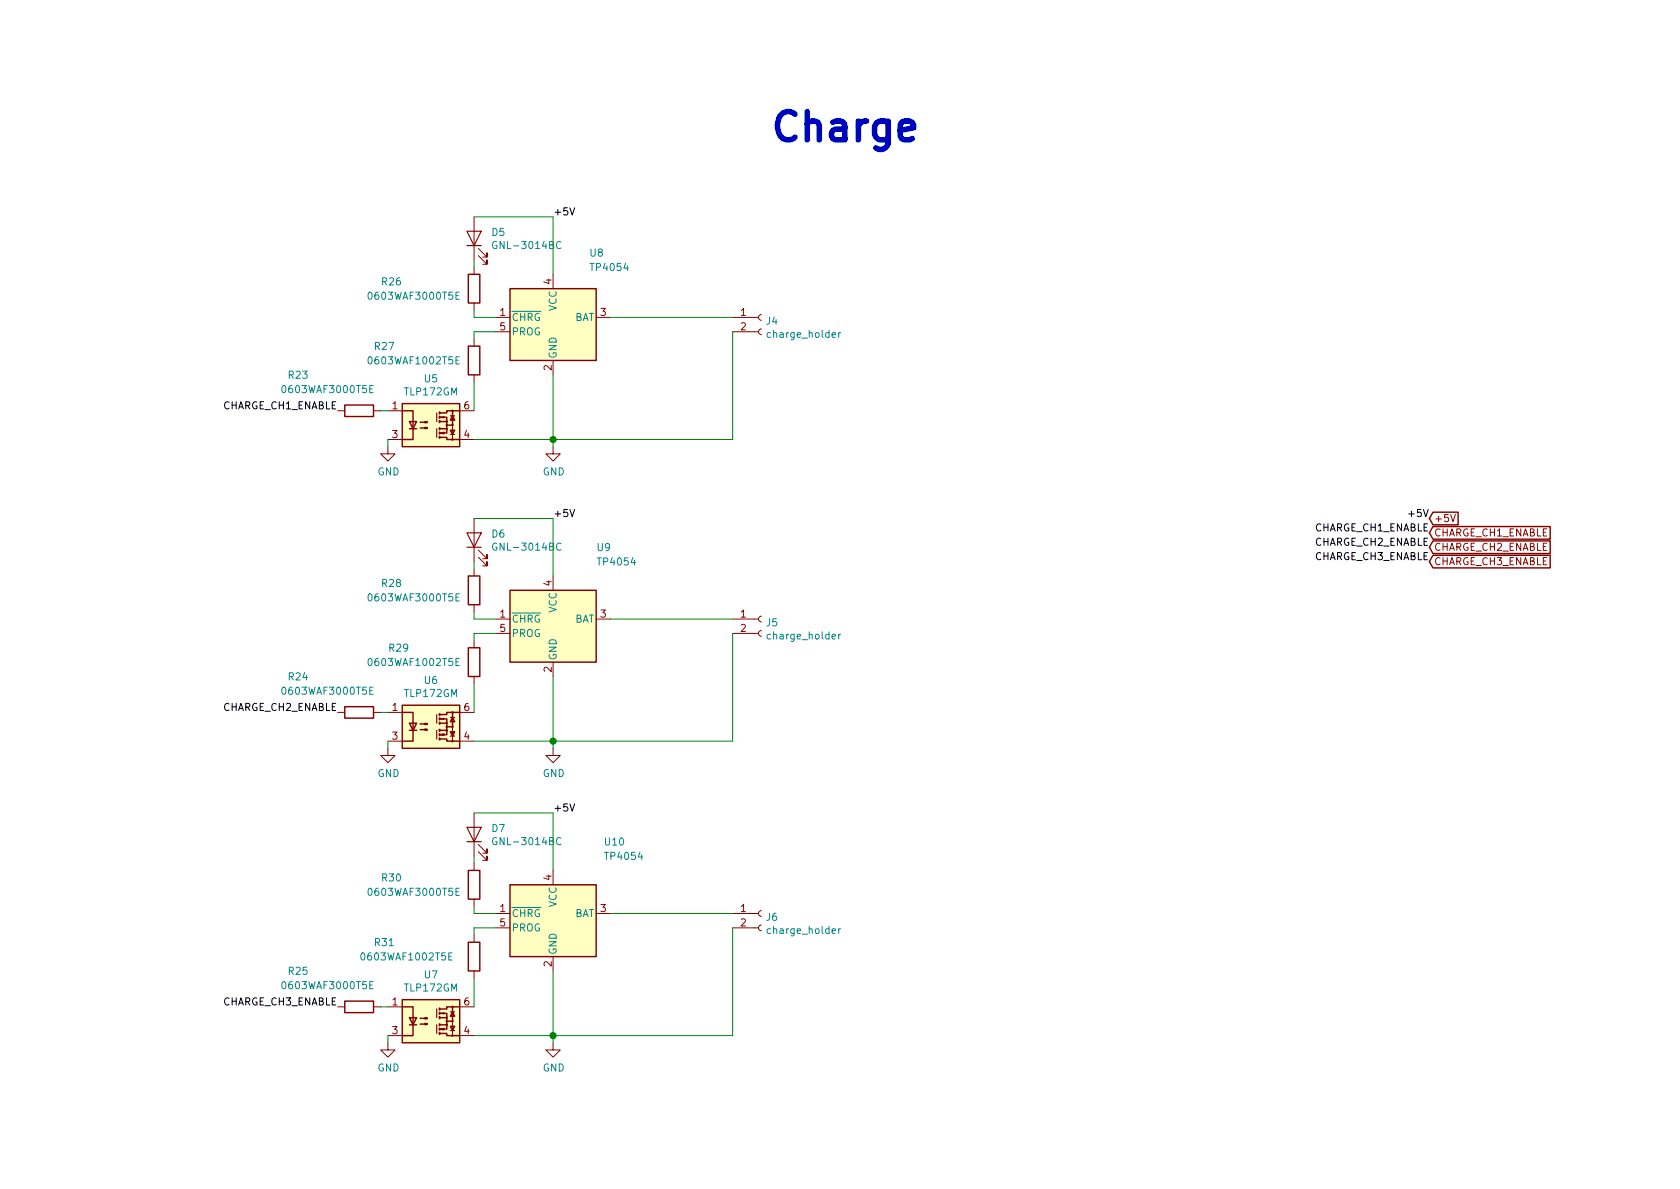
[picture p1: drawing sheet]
EESchema Schematic File Version 4
LIBS:charge_block-cache
EELAYER 30 0
EELAYER END
$Descr A4 11693 8268
encoding utf-8
Sheet 4 5
Title ""
Date ""
Rev ""
Comp ""
Comment1 ""
Comment2 ""
Comment3 ""
Comment4 ""
$EndDescr
$Comp
L Relay_SolidState:TLP175A U5
U 1 1
P 3000 2950
F 0 "U5" H 3000 3275 50  0000 C CNN
F 1 "TLP172GM" H 3000 3184 50  0000 C CNN
F 2 "Package_SO:MFSOP6-4_4.4x3.6mm_P1.27mm" H 3000 2650 50  0001 C CIN
F 3 "" H 2950 2950 50  0001 L CNN
F 4 "C261926" H 3000 2950 50  0001 C CNN "LCSC"
	1    3000 2950
	1    0    0    -1  
$EndComp
$Comp
L Battery_Management:LTC4054ES5-4.2 U8
U 1 1
P 3850 2200
F 0 "U8" H 4100 2650 50  0000 L CNN
F 1 "TP4054" H 4100 2550 50  0000 L CNN
F 2 "Package_TO_SOT_SMD:TSOT-23-5" H 3850 1700 50  0001 C CNN
F 3 "https://www.analog.com/media/en/technical-documentation/data-sheets/405442xf.pdf" H 3850 2100 50  0001 C CNN
F 4 "C32574" H 3850 2200 50  0001 C CNN "LCSC"
	1    3850 2200
	1    0    0    -1  
$EndComp
$Comp
L Device:LED D5
U 1 1
P 3300 1650
F 0 "D5" V 3339 1533 50  0000 R CNN
F 1 "GNL-3014BC" V 3248 1533 50  0000 R CNN
F 2 "LED_THT:LED_D3.0mm" H 3300 1650 50  0001 C CNN
F 3 "~" H 3300 1650 50  0001 C CNN
	1    3300 1650
	0    -1   -1   0   
$EndComp
$Comp
L Device:R R26
U 1 1
P 3300 2000
F 0 "R26" H 2650 2050 50  0000 L CNN
F 1 "0603WAF3000T5E" H 2550 1950 50  0000 L CNN
F 2 "Resistor_SMD:R_0603_1608Metric" V 3230 2000 50  0001 C CNN
F 3 "~" H 3300 2000 50  0001 C CNN
F 4 "C23025" H 3300 2000 50  0001 C CNN "LCSC"
	1    3300 2000
	1    0    0    -1  
$EndComp
$Comp
L Device:R R27
U 1 1
P 3300 2500
F 0 "R27" H 2600 2600 50  0000 L CNN
F 1 "0603WAF1002T5E" H 2550 2500 50  0000 L CNN
F 2 "Resistor_SMD:R_0603_1608Metric" V 3230 2500 50  0001 C CNN
F 3 "~" H 3300 2500 50  0001 C CNN
F 4 "C25804" H 3300 2500 50  0001 C CNN "LCSC"
	1    3300 2500
	1    0    0    -1  
$EndComp
Wire Wire Line
	3300 2650 3300 2850
Wire Wire Line
	3300 2350 3300 2300
Wire Wire Line
	3300 2300 3450 2300
Wire Wire Line
	3450 2200 3300 2200
Wire Wire Line
	3300 2200 3300 2150
Wire Wire Line
	3300 1850 3300 1800
Wire Wire Line
	3850 1900 3850 1500
Wire Wire Line
	3850 1500 3300 1500
$Comp
L Connector:Conn_01x02_Female J4
U 1 1
P 5300 2200
F 0 "J4" H 5328 2176 50  0000 L CNN
F 1 "charge_holder" H 5328 2085 50  0000 L CNN
F 2 "charge_holder:holder" H 5300 2200 50  0001 C CNN
F 3 "~" H 5300 2200 50  0001 C CNN
	1    5300 2200
	1    0    0    -1  
$EndComp
Wire Wire Line
	4250 2200 5100 2200
Wire Wire Line
	5100 2300 5100 3050
Wire Wire Line
	5100 3050 3850 3050
Wire Wire Line
	3850 2600 3850 3050
Connection ~ 3850 3050
Wire Wire Line
	3850 3050 3300 3050
$Comp
L power:GND #PWR062
U 1 1
P 3850 3100
F 0 "#PWR062" H 3850 2850 50  0001 C CNN
F 1 "GND" H 3855 2927 50  0000 C CNN
F 2 "" H 3850 3100 50  0001 C CNN
F 3 "" H 3850 3100 50  0001 C CNN
	1    3850 3100
	1    0    0    -1  
$EndComp
Wire Wire Line
	3850 3100 3850 3050
Text Label 3850 1500 0    50   ~ 0
+5V
Wire Wire Line
	2700 2850 2650 2850
$Comp
L power:GND #PWR059
U 1 1
P 2700 3100
F 0 "#PWR059" H 2700 2850 50  0001 C CNN
F 1 "GND" H 2705 2927 50  0000 C CNN
F 2 "" H 2700 3100 50  0001 C CNN
F 3 "" H 2700 3100 50  0001 C CNN
	1    2700 3100
	1    0    0    -1  
$EndComp
Wire Wire Line
	2700 3050 2700 3100
Text Label 2350 2850 2    50   ~ 0
CHARGE_CH1_ENABLE
$Comp
L Device:R R29
U 1 1
P 3300 4600
F 0 "R29" H 2700 4700 50  0000 L CNN
F 1 "0603WAF1002T5E" H 2550 4600 50  0000 L CNN
F 2 "Resistor_SMD:R_0603_1608Metric" V 3230 4600 50  0001 C CNN
F 3 "~" H 3300 4600 50  0001 C CNN
F 4 "C25804" H 3300 4600 50  0001 C CNN "LCSC"
	1    3300 4600
	1    0    0    -1  
$EndComp
Wire Wire Line
	3300 4750 3300 4950
Wire Wire Line
	3300 4450 3300 4400
Wire Wire Line
	3300 4400 3450 4400
Wire Wire Line
	3450 4300 3300 4300
Wire Wire Line
	3300 4300 3300 4250
Wire Wire Line
	3300 3950 3300 3900
Wire Wire Line
	3850 4000 3850 3600
Wire Wire Line
	3850 3600 3300 3600
Wire Wire Line
	4250 4300 5100 4300
Wire Wire Line
	5100 4400 5100 5150
Wire Wire Line
	5100 5150 3850 5150
Wire Wire Line
	3850 4700 3850 5150
Connection ~ 3850 5150
Wire Wire Line
	3850 5150 3300 5150
$Comp
L power:GND #PWR063
U 1 1
P 3850 5200
F 0 "#PWR063" H 3850 4950 50  0001 C CNN
F 1 "GND" H 3855 5027 50  0000 C CNN
F 2 "" H 3850 5200 50  0001 C CNN
F 3 "" H 3850 5200 50  0001 C CNN
	1    3850 5200
	1    0    0    -1  
$EndComp
Wire Wire Line
	3850 5200 3850 5150
Text Label 3850 3600 0    50   ~ 0
+5V
Wire Wire Line
	2700 4950 2650 4950
$Comp
L power:GND #PWR060
U 1 1
P 2700 5200
F 0 "#PWR060" H 2700 4950 50  0001 C CNN
F 1 "GND" H 2705 5027 50  0000 C CNN
F 2 "" H 2700 5200 50  0001 C CNN
F 3 "" H 2700 5200 50  0001 C CNN
	1    2700 5200
	1    0    0    -1  
$EndComp
Wire Wire Line
	2700 5150 2700 5200
Text Label 2350 4950 2    50   ~ 0
CHARGE_CH2_ENABLE
$Comp
L Device:R R31
U 1 1
P 3300 6650
F 0 "R31" H 2600 6750 50  0000 L CNN
F 1 "0603WAF1002T5E" H 2500 6650 50  0000 L CNN
F 2 "Resistor_SMD:R_0603_1608Metric" V 3230 6650 50  0001 C CNN
F 3 "~" H 3300 6650 50  0001 C CNN
F 4 "C25804" H 3300 6650 50  0001 C CNN "LCSC"
	1    3300 6650
	1    0    0    -1  
$EndComp
Wire Wire Line
	3300 6800 3300 7000
Wire Wire Line
	3300 6500 3300 6450
Wire Wire Line
	3300 6450 3450 6450
Wire Wire Line
	3450 6350 3300 6350
Wire Wire Line
	3300 6350 3300 6300
Wire Wire Line
	3300 6000 3300 5950
Wire Wire Line
	3850 6050 3850 5650
Wire Wire Line
	3850 5650 3300 5650
Wire Wire Line
	4250 6350 5100 6350
Wire Wire Line
	5100 6450 5100 7200
Wire Wire Line
	5100 7200 3850 7200
Wire Wire Line
	3850 6750 3850 7200
Connection ~ 3850 7200
Wire Wire Line
	3850 7200 3300 7200
$Comp
L power:GND #PWR064
U 1 1
P 3850 7250
F 0 "#PWR064" H 3850 7000 50  0001 C CNN
F 1 "GND" H 3855 7077 50  0000 C CNN
F 2 "" H 3850 7250 50  0001 C CNN
F 3 "" H 3850 7250 50  0001 C CNN
	1    3850 7250
	1    0    0    -1  
$EndComp
Wire Wire Line
	3850 7250 3850 7200
Text Label 3850 5650 0    50   ~ 0
+5V
Wire Wire Line
	2700 7000 2650 7000
$Comp
L power:GND #PWR061
U 1 1
P 2700 7250
F 0 "#PWR061" H 2700 7000 50  0001 C CNN
F 1 "GND" H 2705 7077 50  0000 C CNN
F 2 "" H 2700 7250 50  0001 C CNN
F 3 "" H 2700 7250 50  0001 C CNN
	1    2700 7250
	1    0    0    -1  
$EndComp
Wire Wire Line
	2700 7200 2700 7250
Text Label 2350 7000 2    50   ~ 0
CHARGE_CH3_ENABLE
Text GLabel 9950 3600 2    50   Input ~ 0
+5V
Text GLabel 9950 3700 2    50   Input ~ 0
CHARGE_CH1_ENABLE
Text GLabel 9950 3800 2    50   Input ~ 0
CHARGE_CH2_ENABLE
Text GLabel 9950 3900 2    50   Input ~ 0
CHARGE_CH3_ENABLE
Text Label 9950 3600 2    50   ~ 0
+5V
Text Label 9950 3700 2    50   ~ 0
CHARGE_CH1_ENABLE
Text Label 9950 3800 2    50   ~ 0
CHARGE_CH2_ENABLE
Text Label 9950 3900 2    50   ~ 0
CHARGE_CH3_ENABLE
Text Notes 5350 1000 0    197  ~ 39
Charge
$Comp
L Device:LED D6
U 1 1
P 3300 3750
F 0 "D6" V 3339 3633 50  0000 R CNN
F 1 "GNL-3014BC" V 3248 3633 50  0000 R CNN
F 2 "LED_THT:LED_D3.0mm" H 3300 3750 50  0001 C CNN
F 3 "~" H 3300 3750 50  0001 C CNN
	1    3300 3750
	0    -1   -1   0   
$EndComp
$Comp
L Device:LED D7
U 1 1
P 3300 5800
F 0 "D7" V 3339 5683 50  0000 R CNN
F 1 "GNL-3014BC" V 3248 5683 50  0000 R CNN
F 2 "LED_THT:LED_D3.0mm" H 3300 5800 50  0001 C CNN
F 3 "~" H 3300 5800 50  0001 C CNN
	1    3300 5800
	0    -1   -1   0   
$EndComp
$Comp
L Device:R R23
U 1 1
P 2500 2850
F 0 "R23" V 2250 2350 50  0000 L CNN
F 1 "0603WAF3000T5E" V 2350 2300 50  0000 L CNN
F 2 "Resistor_SMD:R_0603_1608Metric" V 2430 2850 50  0001 C CNN
F 3 "~" H 2500 2850 50  0001 C CNN
F 4 "C23025" H 2500 2850 50  0001 C CNN "LCSC"
	1    2500 2850
	0    1    1    0   
$EndComp
$Comp
L Device:R R24
U 1 1
P 2500 4950
F 0 "R24" V 2250 4450 50  0000 L CNN
F 1 "0603WAF3000T5E" V 2350 4400 50  0000 L CNN
F 2 "Resistor_SMD:R_0603_1608Metric" V 2430 4950 50  0001 C CNN
F 3 "~" H 2500 4950 50  0001 C CNN
F 4 "C23025" H 2500 4950 50  0001 C CNN "LCSC"
	1    2500 4950
	0    1    1    0   
$EndComp
$Comp
L Device:R R25
U 1 1
P 2500 7000
F 0 "R25" V 2250 6500 50  0000 L CNN
F 1 "0603WAF3000T5E" V 2350 6450 50  0000 L CNN
F 2 "Resistor_SMD:R_0603_1608Metric" V 2430 7000 50  0001 C CNN
F 3 "~" H 2500 7000 50  0001 C CNN
F 4 "C23025" H 2500 7000 50  0001 C CNN "LCSC"
	1    2500 7000
	0    1    1    0   
$EndComp
$Comp
L Device:R R28
U 1 1
P 3300 4100
F 0 "R28" H 2650 4150 50  0000 L CNN
F 1 "0603WAF3000T5E" H 2550 4050 50  0000 L CNN
F 2 "Resistor_SMD:R_0603_1608Metric" V 3230 4100 50  0001 C CNN
F 3 "~" H 3300 4100 50  0001 C CNN
F 4 "C23025" H 3300 4100 50  0001 C CNN "LCSC"
	1    3300 4100
	1    0    0    -1  
$EndComp
$Comp
L Device:R R30
U 1 1
P 3300 6150
F 0 "R30" H 2650 6200 50  0000 L CNN
F 1 "0603WAF3000T5E" H 2550 6100 50  0000 L CNN
F 2 "Resistor_SMD:R_0603_1608Metric" V 3230 6150 50  0001 C CNN
F 3 "~" H 3300 6150 50  0001 C CNN
F 4 "C23025" H 3300 6150 50  0001 C CNN "LCSC"
	1    3300 6150
	1    0    0    -1  
$EndComp
$Comp
L Battery_Management:LTC4054ES5-4.2 U9
U 1 1
P 3850 4300
F 0 "U9" H 4150 4800 50  0000 L CNN
F 1 "TP4054" H 4150 4700 50  0000 L CNN
F 2 "Package_TO_SOT_SMD:TSOT-23-5" H 3850 3800 50  0001 C CNN
F 3 "https://www.analog.com/media/en/technical-documentation/data-sheets/405442xf.pdf" H 3850 4200 50  0001 C CNN
F 4 "C32574" H 3850 4300 50  0001 C CNN "LCSC"
	1    3850 4300
	1    0    0    -1  
$EndComp
$Comp
L Battery_Management:LTC4054ES5-4.2 U10
U 1 1
P 3850 6350
F 0 "U10" H 4200 6850 50  0000 L CNN
F 1 "TP4054" H 4200 6750 50  0000 L CNN
F 2 "Package_TO_SOT_SMD:TSOT-23-5" H 3850 5850 50  0001 C CNN
F 3 "https://www.analog.com/media/en/technical-documentation/data-sheets/405442xf.pdf" H 3850 6250 50  0001 C CNN
F 4 "C32574" H 3850 6350 50  0001 C CNN "LCSC"
	1    3850 6350
	1    0    0    -1  
$EndComp
$Comp
L Relay_SolidState:TLP175A U6
U 1 1
P 3000 5050
F 0 "U6" H 3000 5375 50  0000 C CNN
F 1 "TLP172GM" H 3000 5284 50  0000 C CNN
F 2 "Package_SO:MFSOP6-4_4.4x3.6mm_P1.27mm" H 3000 4750 50  0001 C CIN
F 3 "" H 2950 5050 50  0001 L CNN
F 4 "C261926" H 3000 5050 50  0001 C CNN "LCSC"
	1    3000 5050
	1    0    0    -1  
$EndComp
$Comp
L Relay_SolidState:TLP175A U7
U 1 1
P 3000 7100
F 0 "U7" H 3000 7425 50  0000 C CNN
F 1 "TLP172GM" H 3000 7334 50  0000 C CNN
F 2 "Package_SO:MFSOP6-4_4.4x3.6mm_P1.27mm" H 3000 6800 50  0001 C CIN
F 3 "" H 2950 7100 50  0001 L CNN
F 4 "C261926" H 3000 7100 50  0001 C CNN "LCSC"
	1    3000 7100
	1    0    0    -1  
$EndComp
$Comp
L Connector:Conn_01x02_Female J5
U 1 1
P 5300 4300
F 0 "J5" H 5328 4276 50  0000 L CNN
F 1 "charge_holder" H 5328 4185 50  0000 L CNN
F 2 "charge_holder:holder" H 5300 4300 50  0001 C CNN
F 3 "~" H 5300 4300 50  0001 C CNN
	1    5300 4300
	1    0    0    -1  
$EndComp
$Comp
L Connector:Conn_01x02_Female J6
U 1 1
P 5300 6350
F 0 "J6" H 5328 6326 50  0000 L CNN
F 1 "charge_holder" H 5328 6235 50  0000 L CNN
F 2 "charge_holder:holder" H 5300 6350 50  0001 C CNN
F 3 "~" H 5300 6350 50  0001 C CNN
	1    5300 6350
	1    0    0    -1  
$EndComp
$EndSCHEMATC
